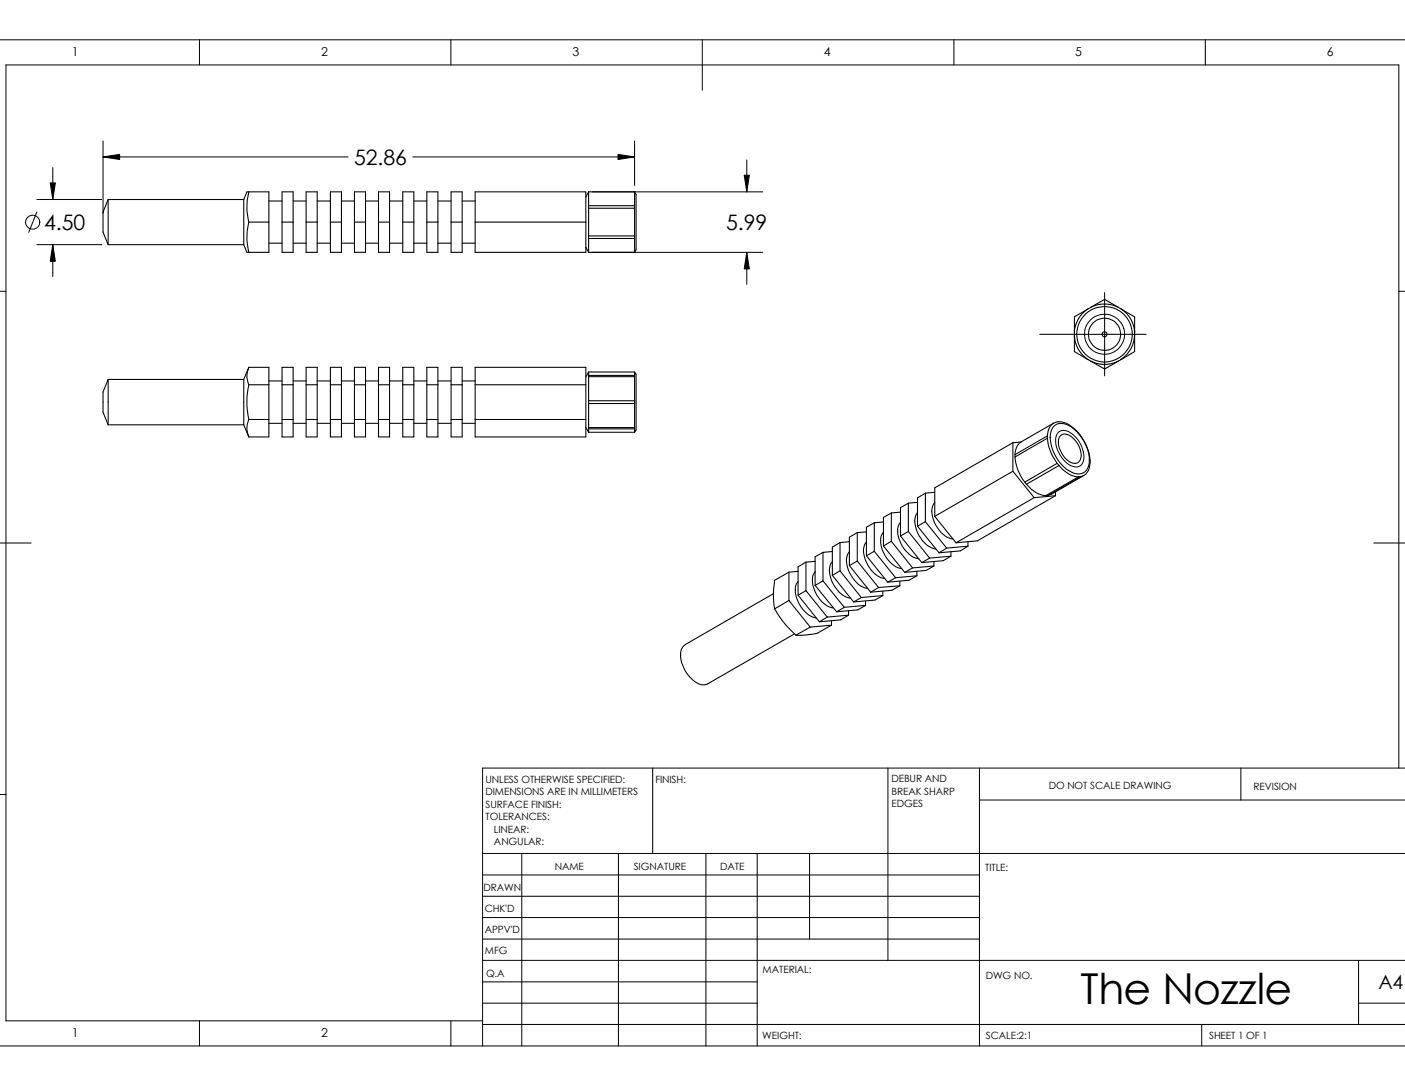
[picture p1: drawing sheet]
<svg xmlns="http://www.w3.org/2000/svg" width="279mm" height="216mm" viewBox="0 0 279 216" stroke-linecap="round" stroke-linejoin="round" font-family="sans-serif">
<g fill="none" stroke="#000" stroke-width=".2">
<path d="M-.1 7.9h279.5M39.7 7.9v5M89.7 7.9v5M139.7 7.9v10M189.7 7.9v5M239.7 7.9v5M7.3 39.7h12.9M10 36.4h1l-.5 3.3zM10.5 33.3v6.4M20.5 31.2l3.3-.5v1zM20.5 28v14.4M20.5 31.2h48.7"/>
<path d="M82.1 31.2h44.1M117.8 38.1h33.9M122.9 30.7l3.3 .5-3.3 .5zM126.2 28v8.9M148 34.8h1l-.5 3.3zM148.5 31.8v6.3M-.1 57.9h1.3M7.3 48.6h12.9M7.3 42.2l-1.6 4M10.5 48.6l.5 3.3h-1zM10.5 48.6v6.4M117.8 50.2h33.9"/>
<path d="M148.5 50.2l.5 3.3h-1zM148.5 50.2v6.3M219.7 58.2v16.5M278.2 57.9h1.2M206.8 66.5h21.1M210.5 85.9a2.26 2.26 0 0 1 2.9 .5 5.7 5.7 0 0 1 2 5.3 1.56 1.56 0 0 1-2.3 .9 5.8 5.8 0 0 1-3-6.1zM0 107.9h6.2M273.2 107.9h6.2M-.1 157.9h1.3M129.8 152.7v17M176.6 152.7v38.2M194.8 152.7v55.2"/>
<path d="M194.8 159h84.6M246.8 152.7v6.3M278.2 152.7v-139.8h-277v190h94.8M279.4 152.7h-183.4v55.2M96 169.7h183.4M96 178.2h98.8M96 173.9h98.8M103.8 169.7v38.2M123 169.7v38.2M140.4 169.7v38.2M150.6 169.7v38.2M161 169.7v17"/>
<path d="M96 186.7h98.8M96 182.4h98.8M96 199.4h54.6M96 195.2h54.6M96 190.9h183.4M270.2 199.4h9.2M270.2 190.9v12.8M0 207.9h279.4M39.7 202.9v5M89.7 202.9v5M96 203.7h183.4M239 203.7v4.2"/>
<circle cx="6.5" cy="44.2" r="1.4"/>
<circle cx="219.7" cy="66.4" r="4"/>
</g>
<g fill="none" stroke="#000" stroke-width=".21">
<path d="M21.5 39.7v8.9M21.5 39.7l-1 2.5v3.9l1 2.5M21.5 39.7h27M48.5 39.7v8.9M48.5 39.7l.6-1.6h4.4v12.1h-4.4l-.6-1.6M49.5 38.1a11.5 11.5 0 0 0 0 6.1M53.5 40h2.6M56.1 38.1h2.2v12.1h-2.2zM58.3 40h2.6M60.9 38.1h2.2v12.1h-2.2zM63.1 40h2.6M65.7 38.1h2.2v12.1h-2.2z"/>
<path d="M67.9 40h2.6M70.5 38.1h2.2v12.1h-2.2zM72.7 40h2.6M75.3 38.1h2.2v12.1h-2.2zM77.5 40h2.6M80.1 38.1h2.2v12.1h-2.2zM82.3 40h2.6M84.9 38.1h2.2v12.1h-2.2zM87.1 40h2.6M89.7 38.1h2.2v12.1h-2.2zM91.9 40h2.6M94.5 38.1h22v12.1h-22z"/>
<path d="M117.1 38.1v12.1M117.1 38.1l-.6 1.1M117.1 38.1h9.1M126.2 38.1l.3 .6v11l-.3 .5zM21.5 48.6h27M49.5 44.2a11.5 11.5 0 0 0 0 6M49.5 44.2h4M53.5 48.3h2.6M56.1 44.2h2.2M58.3 48.3h2.6M60.9 44.2h2.2M63.1 48.3h2.6"/>
<path d="M65.7 44.2h2.2M67.9 48.3h2.6M70.5 44.2h2.2M72.7 48.3h2.6M75.3 44.2h2.2M77.5 48.3h2.6M80.1 44.2h2.2M82.3 48.3h2.6M84.9 44.2h2.2M87.1 48.3h2.6M89.7 44.2h2.2M91.9 48.3h2.6"/>
<path d="M94.5 44.2h22M116.5 49.1l.6 1.1M117.1 50.2h9.1M117.1 46.9h9.1M117.1 41.4h9.1M117.1 47.4h9.1M117.1 40.9h9.1M21.5 75.4v9.1M21.5 75.4h27M21.5 75.4l-1 2.5v4.1l1 2.5M48.5 75.4v9.1M49.5 73a4 4 0 0 0 0 3.5"/>
<path d="M49.5 76.5a15.2 15.2 0 0 0 0 6.9M49.5 73l-1 2.4M49.5 76.5h4M49.5 73h4v13.9h-4M53.5 75.7h2.6M56.1 73h2.2v13.9h-2.2zM56.1 76.5h2.2M58.3 75.7h2.6M60.9 76.5h2.2M60.9 73h2.2v13.9h-2.2zM63.1 75.7h2.6M65.7 76.5h2.2"/>
<path d="M65.7 73h2.2v13.9h-2.2zM67.9 75.7h2.6M70.5 76.5h2.2M70.5 73h2.2v13.9h-2.2zM72.7 75.7h2.6M75.3 76.5h2.2M75.3 73h2.2v13.9h-2.2zM77.5 75.7h2.6M80.1 76.5h2.2M80.1 73h2.2v13.9h-2.2zM82.3 75.7h2.6M84.9 76.5h2.2"/>
<path d="M84.9 73h2.2v13.9h-2.2zM87.1 75.7h2.6M89.7 76.5h2.2M89.7 73h2.2v13.9h-2.2zM91.9 75.7h2.6M94.5 76.5h22M94.5 73h22v13.9h-22zM117.1 74l-.6 .9M117.1 74h9.1M117.1 74v11.9M117.1 74.9h9.1M117.1 79.7h9.1"/>
<path d="M117.1 74.6h9.1M126.2 74l.3 .4v11.1l-.3 .4M126.2 74v11.9M213.7 66.7l.2 1.6 .5 1.1 1.2 1.5 1.3 .9M216.4 61.4l-2.7 1.6v6.9l2.7 1.6M216.9 61.1l2.8-1.6 2.7 1.6M216.9 71.8l2.8 1.6 2.7-1.6M222.9 71.5l-1.2 .6-1.5 .3h-1.5l-1.8-.6M222.9 61.4l2.7 1.6v6.9l-2.7 1.6M225.6 66.1l-.1-1.2-.5-1.2-.5-.9-1.2-1.2-2.1-1-2.1-.1-2 .5-1.1 .6-.9 .8-.6 .8-.5 1.1-.3 1.9M225.6 66.7l-.1 1.2-.6 1.4-.8 1.1-1.3 1.1M21.5 84.5h27"/>
<path d="M48.5 84.5l1 2.4M49.5 83.4a4 4 0 0 0 0 3.5M49.5 83.4h4M53.5 84.2h2.6M56.1 83.4h2.2M58.3 84.2h2.6M60.9 83.4h2.2M63.1 84.2h2.6M65.7 83.4h2.2M67.9 84.2h2.6M70.5 83.4h2.2M72.7 84.2h2.6"/>
<path d="M75.3 83.4h2.2M77.5 84.2h2.6M80.1 83.4h2.2M82.3 84.2h2.6M84.9 83.4h2.2M87.1 84.2h2.6M89.7 83.4h2.2M91.9 84.2h2.6M94.5 83.4h22M116.5 85l.6 .9M117.1 85.9h9.1M117.1 85h9.1"/>
<path d="M117.1 80.2h9.1M117.1 85.3h9.1M182.5 99.9l-1.9 .1M184 98v5.7M184 98l-1.5 1v5.6M185.9 99.9a3.4 3.4 0 0 0-.2 3.7 5.3 5.3 0 0 0 3.8 3.5M185.9 97.9l-1.9 .1M201.4 93.7l4.3 5.2M201.4 88v5.7M201.4 93.7l-15.5 9M201.4 88l-15.5 9v5.7M201.8 90.8a9 9 0 0 0 2 5"/>
<path d="M201.8 90.4v.4M203 87.9l-1.6 .1M203.8 95.8l.3 .5M204.1 96.3a5.3 5.3 0 0 0 3.9 2.2M205.7 98.9l-15.6 9M208 98.5h.4M208.3 86.7a2.55 2.55 0 0 1 2.3-2.8 6.6 6.6 0 0 1 5 3.8 7.1 7.1 0 0 1 .9 5.8 2.17 2.17 0 0 1-1.7 1.3M208.3 87.1a9.9 9.9 0 0 0 1.9 5M208.3 86.7v.4M208.3 87.1l-6.5 3.7M208.3 86.7l-6.5 3.7M209.5 84.8a2.85 2.85 0 0 1 3.9 .4 8.3 8.3 0 0 1 3.1 7.2 2.21 2.21 0 0 1-3.5 1.4 8.1 8.1 0 0 1-4-7.8z"/>
<path d="M209.5 84.1l-6.5 3.8a3 3 0 0 0-1.2 2.5M209.9 97.8v.8M209.9 98.6l-4.2 .3M209.9 98.6l-15.5 8.9-4.3 .4M210.2 92.1l.4 .4M210.2 92.1l-6.4 3.7M210.6 92.5a5.3 5.3 0 0 0 3.9 2.3M210.6 92.5l-6.5 3.8M210.9 86.6a1.93 1.93 0 0 1 2.8 .8 4.2 4.2 0 0 1 1.1 4 1.39 1.39 0 0 1-2.2 .4 4.9 4.9 0 0 1-2-4.6zM214.5 94.8h.3M214.5 94.8l-6.5 3.7M214.8 94.8l-6.4 3.7"/>
<path d="M215.5 94.5l-6.4 3.8-.7 .2M153.8 118l-17.5 10.1a2.62 2.62 0 0 0-.9 3.1 6.5 6.5 0 0 0 4.2 4.9l1.1-.1 17.3-10M156.9 113.7l-2.8 1.7-.3 2.9 .3 2.7M156.9 119.4l4.2 5.3M156.9 113.7v5.7M156.9 119.4l-2.8 1.6M158.7 115.6a3.9 3.9 0 0 0 .1 4.2 5.1 5.1 0 0 0 3.5 3.1M158.7 118.3l4.2 5.3M158.7 113.6l-1.8 .1M160.3 117.4l4.2 5.3M160.3 111.8v5.6M160.3 117.4l-1.6 .9"/>
<path d="M160.3 111.8l-1.6 .9v5.6M162.1 113.6a3.9 3.9 0 0 0 .1 4.2 5.1 5.1 0 0 0 3.5 3.1M162.1 116.4l4.3 5.2M162.1 111.6l-1.8 .2M163.7 115.5l-1.6 .9M163.7 115.5l4.2 5.2M163.7 109.8v5.7M163.7 109.8l-1.6 .9v5.7M165.5 111.7a3.4 3.4 0 0 0-.1 3.7 5.3 5.3 0 0 0 3.7 3.5M165.5 114.4l4.3 5.3M165.5 109.6l-1.8 .2M167 113.5l-1.5 .9"/>
<path d="M167 113.5l4.3 5.3M167 107.9v5.6M167 107.9l-1.5 .9v5.6M168.9 109.7a3.4 3.4 0 0 0-.2 3.7 5.5 5.5 0 0 0 3.9 3.6M168.9 112.4l4.2 5.3M168.9 107.7l-1.9 .2M170.5 111.5l-1.6 .9M170.5 111.5l4.2 5.3M170.5 105.9v5.6M170.5 105.9l-1.6 .9v5.6M171.3 118.8l-1.5 .9M172.1 119.5v.9"/>
<path d="M172.3 107.8a3.6 3.6 0 0 0 .1 4.1 5.1 5.1 0 0 0 3.5 3.1M172.3 110.5l4.2 5.2M172.3 105.7l-1.8 .2M173.9 103.9l-1.6 .9v5.7M173.9 109.6l-1.6 .9M173.9 109.6l4.2 5.3M173.9 103.9v5.7M174.7 116.8l-1.6 .9M175.6 117.5v.9M175.6 118.4l-4.3 .4M175.6 118.4l-1.6 .9-4.2 .4M175.7 105.8a4.2 4.2 0 0 0 .3 4.7 5 5 0 0 0 3.3 2.5"/>
<path d="M175.7 108.5l4.2 5.3M175.7 103.8l-1.8 .1M177.2 107.6l4.3 5.3M177.2 102v5.6M177.2 107.6l-1.5 .9M177.2 102l-1.5 .9v5.6M178.1 114.9l-1.6 .8M178.9 115.5v1M178.9 116.5l-4.2 .3M178.9 116.5l-1.5 .8-4.3 .4M179.1 103.8a3.9 3.9 0 0 0 .1 4.2 5.1 5.1 0 0 0 3.5 3.1M179.1 106.6l4.2 5.2"/>
<path d="M179.1 101.8l-1.9 .2M180.6 105.7l4.3 5.3M180.6 100v5.7M180.6 105.7l-1.5 .9M180.6 100l-1.5 .9v5.7M181.5 112.9l-1.6 .9M182.3 113.6v.9M182.3 114.5l-4.2 .4M182.3 114.5l-1.5 .9-4.3 .3M182.5 101.9a3.5 3.5 0 0 0-.2 3.7 5.5 5.5 0 0 0 3.8 3.5M182.5 104.6l4.2 5.3M184 103.7l4.3 5.3"/>
<path d="M184 103.7l-1.5 .9M184.9 111l-1.6 .8M185.7 111.6v.9M185.7 112.5l-4.2 .4M185.7 112.5l-1.6 .9-4.2 .4M185.9 102.7l4.2 5.2M188.3 109l-1.6 .9M189.1 109.6v1M189.1 110.6l-4.2 .4M189.1 110.6l-1.5 .9-4.3 .3M192.5 107.7v.9M192.5 108.6l-4.2 .4"/>
<path d="M192.5 108.6l-1.5 .9-4.3 .4M154.1 121a19 19 0 0 0 4.2 5.3M161.1 124.7l-2.8 1.6M164.5 122.7l-1.6 .9M165.4 124.3a9.8 9.8 0 0 1-6.4 2h-.7M165.4 123.4v.9M165.4 124.3l-4.3 .4M167.9 120.7l-1.5 .9M168.7 121.4v.9M168.7 122.3l-4.2 .4M168.7 122.3l-1.5 .9-4.3 .4M172.1 120.4l-4.2 .3"/>
<path d="M172.1 120.4l-1.5 .8-4.2 .4"/>
<circle cx="219.6" cy="66.4" r="5.5"/>
<circle cx="219.6" cy="66.5" r="3.2"/>
<circle cx="219.7" cy="66.5" r=".49"/>
</g>
<path d="M10 36.4h1l-.5 3.3zM20.5 31.2l3.3-.5v1zM122.9 30.7l3.3 .5-3.3 .5zM148 34.8h1l-.5 3.3zM10.5 48.6l.5 3.3h-1zM148.5 50.2l.5 3.3h-1z" fill="#000"/>
<text font-size="8.5" x="214.9" y="199.6">The Nozzle</text>
<g font-size="4.2">
<text x="70.4" y="32.9">52.86</text>
<text x="8.8" y="45.8">4.50</text>
<text x="144.4" y="45.8">5.99</text>
</g>
<text font-size="3.9" x="274.1" y="196.6">A4</text>
<g font-size="2.5">
<text x="14.3" y="11.1">1</text>
<text x="63.8" y="11.1">2</text>
<text x="113.8" y="11.1">3</text>
<text x="163.8" y="11.1">4</text>
<text x="213.8" y="11.1">5</text>
<text x="263.9" y="11.1">6</text>
<text x="14.3" y="206.1">1</text>
<text x="63.8" y="206.1">2</text>
</g>
<g font-size="2">
<text x="96.6" y="155.6">UNLESS OTHERWISE SPECIFIED:</text>
<text x="130.3" y="155.6">FINISH:</text>
<text x="177.3" y="155.5">DEBUR AND</text>
<text x="96.6" y="158.1">DIMENSIONS ARE IN MILLIMETERS</text>
<text x="96.6" y="160.6">SURFACE FINISH:</text>
<text x="177.3" y="160.5">EDGES</text>
<text x="177.3" y="158">BREAK SHARP</text>
<text x="208.6" y="156.9">DO NOT SCALE DRAWING</text>
<text x="249.3" y="157.1">REVISION</text>
<text x="96.6" y="163.1">TOLERANCES:</text>
<text x="98.2" y="165.6">LINEAR:</text>
<text x="98.2" y="168.1">ANGULAR:</text>
<text x="110.3" y="173">NAME</text>
<text x="126" y="172.9">SIGNATURE</text>
<text x="143.2" y="172.9">DATE</text>
<text x="195.9" y="173.2">TITLE:</text>
<text x="96.2" y="177">DRAWN</text>
<text x="96.4" y="181.3">CHK'D</text>
<text x="96.4" y="185.4">APPV'D</text>
<text x="96.4" y="189.7">MFG</text>
<text x="96.6" y="194.1">Q.A</text>
<text x="151.6" y="193.5">MATERIAL:</text>
<text x="196" y="194.6">DWG NO.</text>
<text x="151.6" y="206.5">WEIGHT:</text>
<text x="196" y="206.6">SCALE:2:1</text>
<text x="240.5" y="206.6">SHEET 1 OF 1</text>
</g>
</svg>
